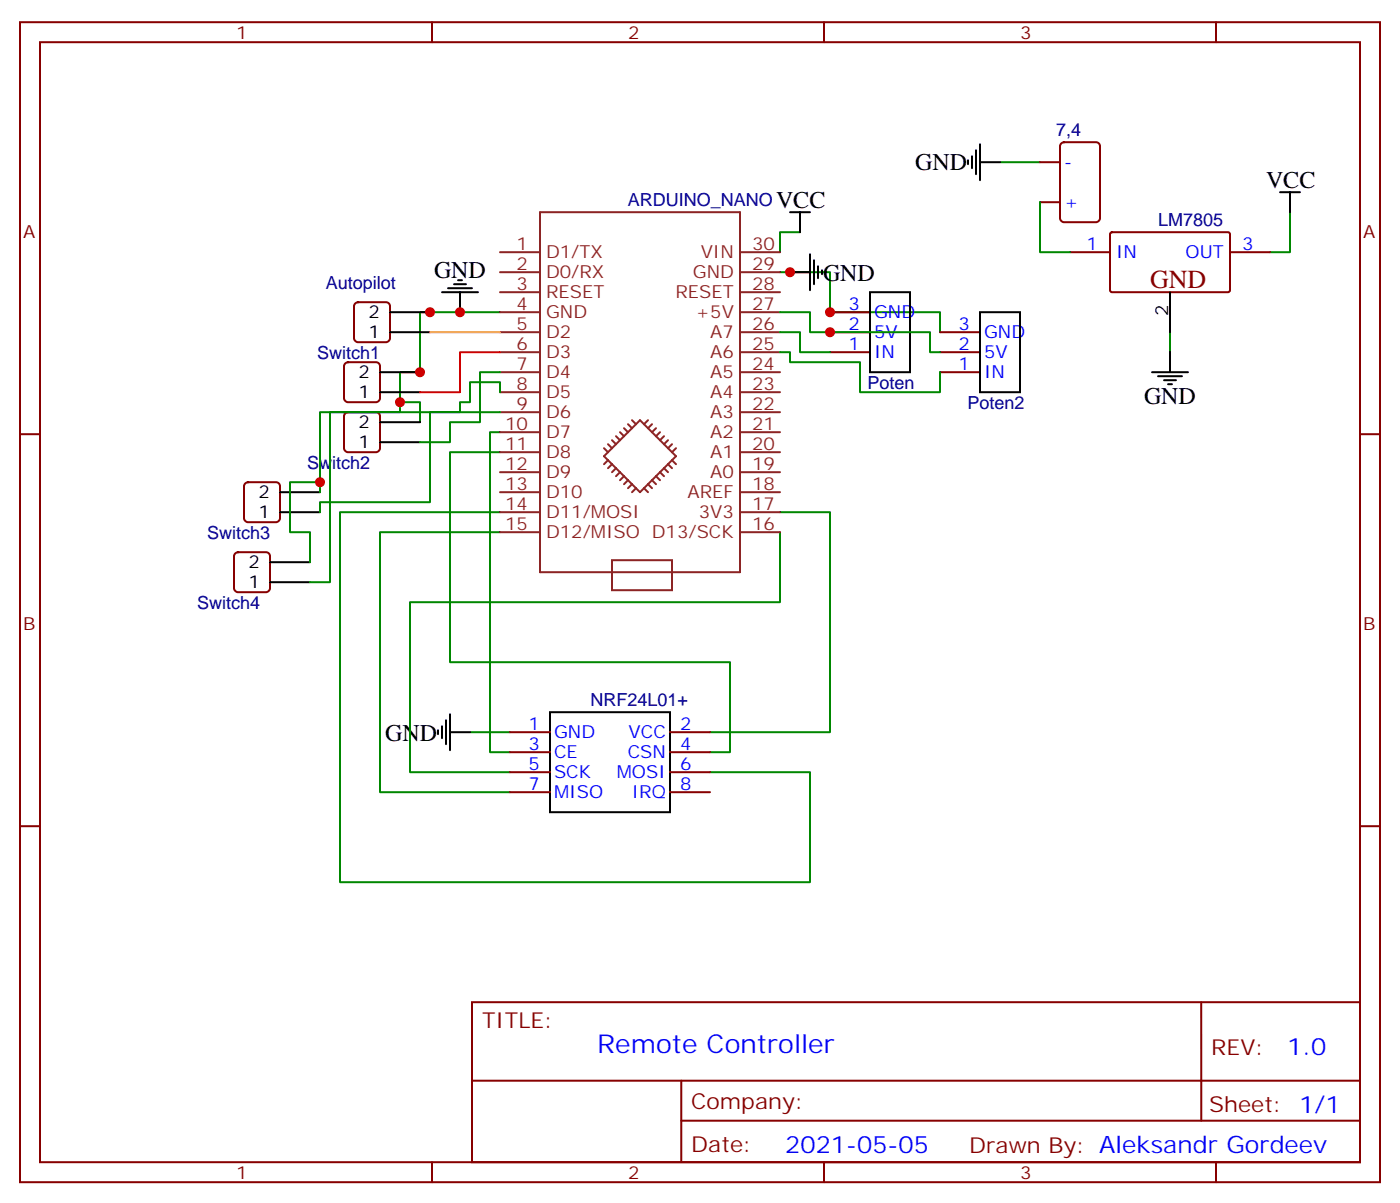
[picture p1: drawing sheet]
<svg xmlns="http://www.w3.org/2000/svg" width="247mm" height="212mm" viewBox="0 0 247 212" stroke-linecap="round" stroke-linejoin="round" font-family="sans-serif">
<g fill="none" stroke="#870000" stroke-width=".35">
<path d="M3.5 3.9h239.9v204.6h-239.9zM7.1 7.4h232.8v197.6h-232.8zM76.2 3.9v3.5M145.3 3.9v3.5M214.5 3.9v3.5M183.4 28.6h3.6M183.4 35.7h3.6M187.2 25.3l.5-.2h5.6a.71 .71 0 0 1 .7 .7v12.7a.76 .76 0 0 1-.7 .7h-5.6a.76 .76 0 0 1-.7-.7v-12.7zM62.7 53.5l.4-.2h5a.71 .71 0 0 1 .7 .7v5.7a.76 .76 0 0 1-.7 .7h-5a.76 .76 0 0 1-.7-.7v-5.7zM146.4 58.6h7.1M146.4 55.1h7.1M165.8 58.6h7.1"/>
<path d="M188.7 44.5h7.1M195.8 41.1l.3-.1h20.7l.2 .3-.1 10.1-.3 .1h-20.6l-.2-.3zM217 44.5h7M3.5 76.6h3.6M60.9 64.1l.5-.2h4.9a.71 .71 0 0 1 .7 .7v5.6a.76 .76 0 0 1-.7 .7h-4.9a.76 .76 0 0 1-.7-.7v-5.6zM60.9 72.9l.5-.2h4.9a.71 .71 0 0 1 .7 .7v5.7a.76 .76 0 0 1-.7 .7h-4.9a.76 .76 0 0 1-.7-.7v-5.7zM146.4 62.1h7.1M165.8 62.1h7.1M165.8 65.7h7.1M239.9 76.6h3.5M41.5 97.6l.5-.2h4.9a.71 .71 0 0 1 .7 .7v5.7a.76 .76 0 0 1-.7 .7h-4.9a.76 .76 0 0 1-.7-.7v-5.7zM43.3 85.3l.4-.2h5a.71 .71 0 0 1 .7 .7v5.6a.76 .76 0 0 1-.7 .7h-5a.76 .76 0 0 1-.7-.7v-5.6z"/>
<path d="M90 129.2h7M90 132.7h7M90 136.2h7M90 139.7h7M118.2 129.2h7M118.2 132.7h7M118.2 136.2h7M118.2 139.7h7M3.5 145.7h3.6M239.9 145.7h3.5M83.3 176.8h156.6v28.2h-156.6zM211.9 176.8v20.9"/>
<path d="M83.3 190.6h156.5M120.2 197.7h119.6M120.2 190.6v14.1M76.2 205v3.5M145.3 205v3.5M214.5 205v3.5"/>
</g>
<g fill="none" stroke="#008700" stroke-width=".35">
<path d="M176.4 28.6h7M183.4 35.7v8.8h5.3M227.5 37.4v7.1h-3.5M88.2 55.1h-14.1v10.6h-3.5v5.2h3.5v3.6M137.6 48h8.8v7.1h19.4v3.5M137.6 55.1h5.3v3.5h21.1v3.5h1.8M137.6 58.6h3.5v3.5h5.3M141.1 41h-3.5v3.5M206.4 58.6v3.5M70.6 70.9v1.8h-14.2v14.1M88.2 79.8h-8.8v37h49.4v15.9h-3.6M88.2 76.2h-1.8v56.5h3.6"/>
<path d="M88.2 65.7h-3.5v8.8h-5.3v3.5h-5.3M88.2 69.2v-1.8h-5.3v3.5h-1.8v1.8h-5.3v15.9h-19.4v1.7M88.2 72.7h-30v30h-3.5M137.6 62.1h1.7v1.8h12.4v5.3h14.1v-3.5M56.4 85.1h-5.2v8.8h3.5v5.3M88.2 90.3h-28.2v65.3h82.9v-19.4h-17.7M88.2 93.9h-21.2v45.8h23M137.6 90.3h8.8v38.9h-21.2M137.6 93.9v12.3h-65.3v30h17.7M82.9 129.2h7.1"/>
</g>
<g fill="none" stroke="#000" stroke-width=".35">
<path d="M139.3 37.4h3.6M141.1 37.4v3.6M170.7 28.3v.7M171.4 27.6v2.1M172.2 26.5v4.2M172.9 28.6h3.5M172.9 25.4v6.4M225.8 33.9h3.5M227.5 33.9v3.5M68.8 58.6h7M68.8 55.1h7M78 51.5h6.3"/>
<path d="M79 50.8h4.3M80.1 50.1h2.1M80.8 49.4h.7M81.1 51.5v3.6M139.3 48h3.6M142.9 44.8v6.4M143.6 45.9v4.2M144.3 47v2.1M145 47.7v.7M153.5 51.5h7v14.2h-7zM172.9 55.1h7v14.1h-7zM206.4 51.5v7.1"/>
<path d="M67 65.7h7.1M67 69.2h7.1M67 78h7.1M67 74.5h7.1M203.2 65.7h6.3M204.3 66.4h4.2M205.3 67.1h2.1M206 67.8h.7M206.4 62.1v3.6M47.6 99.2h7.1M49.4 90.3h7M49.4 86.8h7"/>
<path d="M47.6 102.7h7.1M77.3 128.8v.7M78 128.1v2.1M78.7 127v4.3M79.4 129.2h3.5M79.4 126v6.3M97 125.6h21.2v17.7h-21.2z"/>
</g>
<g fill="none" stroke="#8c2424" stroke-width=".35">
<path d="M95.2 37.4h35.3v63.5h-35.3zM88.2 58.6h7M88.2 55.1h7M88.2 51.5h7M88.2 48h7M88.2 44.5h7M130.5 58.6h7.1M130.5 55.1h7.1M130.5 51.5h7.1M130.5 48h7.1M130.5 44.5h7.1M88.2 79.8h7"/>
<path d="M88.2 76.2h7M88.2 72.7h7M88.2 69.2h7M88.2 65.7h7M88.2 62.1h7M106.5 79.1l.7 .7M107.2 78.4l.7 .7M107.9 77.6l.8 .8M108.7 76.9l.7 .7M109.4 76.2l.7 .7M110.1 75.5l.7 .7M110.8 74.8l.7 .7"/>
<path d="M111.5 74.1l.7 .7M114.3 74.1l-.7 .7M115 74.8l-.7 .7M115.7 75.5l-.7 .7M116.4 76.2l-.7 .7M117.1 76.9l-.7 .7M117.8 77.6l-.7 .8M118.5 78.4l-.7 .7M119.2 79.1l-.7 .7M130.5 79.8h7.1M130.5 76.2h7.1M130.5 72.7h7.1"/>
<path d="M130.5 69.2h7.1M130.5 65.7h7.1M130.5 62.1h7.1M88.2 90.3h7M88.2 86.8h7M88.2 83.3h7M88.2 93.9h7M106.5 80.5l6.4-6.4 6.3 6.4-6.3 6.3zM107.2 81.2l-.7 .7M107.9 98.8h10.6v5.3h-10.6zM107.9 81.9l-.7 .7M108.7 82.6l-.8 .7"/>
<path d="M109.4 83.3l-.7 .7M110.1 84l-.7 .7M110.8 84.7l-.7 .7M111.5 85.4l-.7 .7M112.2 86.1l-.7 .7M113.6 86.1l.7 .7M114.3 85.4l.7 .7M115 84.7l.7 .7M115.7 84l.7 .7M116.4 83.3l.7 .7M117.1 82.6l.7 .7M117.8 81.9l.7 .7"/>
<path d="M118.5 81.2l.7 .7M130.5 90.3h7.1M130.5 86.8h7.1M130.5 83.3h7.1M130.5 93.9h7.1"/>
</g>
<path d="M75.8 58.6h12.4" fill="none" stroke="#f90" stroke-width=".35"/>
<path d="M88.2 62.1h-7.1v7.1h-7" fill="none" stroke="#f00" stroke-width=".35"/>
<g fill="#c00">
<circle cx="81.1" cy="55.1" r=".88"/>
<circle cx="139.3" cy="48" r=".88"/>
<circle cx="146.4" cy="55.1" r=".88"/>
<circle cx="146.4" cy="58.6" r=".88"/>
<circle cx="75.8" cy="55.1" r=".88"/>
<circle cx="74.1" cy="65.7" r=".88"/>
<circle cx="70.6" cy="70.9" r=".88"/>
<circle cx="56.4" cy="85.1" r=".88"/>
</g>
<text font-size="4.6" fill="#800" x="202.8" y="50.8">GND</text>
<text font-size="4.6" fill="#00f" x="105.3" y="185.8">Remote Controller</text>
<g font-size="4.2">
<text x="161.4" y="30">GND</text>
<text x="223.3" y="33.2">VCC</text>
<text x="136.9" y="36.7">VCC</text>
<text x="76.6" y="49.1">GND</text>
<text x="145.2" y="49.5">GND</text>
<text x="201.8" y="71.3">GND</text>
<text x="67.9" y="130.6">GND</text>
</g>
<g font-size="4.2" fill="#00f">
<text x="227.1" y="186">1.0</text>
<text x="138.5" y="203.4">2021-05-05</text>
</g>
<g font-size="3.9" fill="#800">
<text x="85" y="181.4">TITLE:</text>
<text x="213.6" y="186">REV:</text>
<text x="121.9" y="195.6">Company:</text>
<text x="213.3" y="196.2">Sheet: 1/1</text>
<text x="121.9" y="203.2">Date:</text>
<text x="171" y="203.3">Drawn By: Aleksandr Gordeev</text>
</g>
<g font-size="3.2" fill="#800">
<text x="41.6" y="6.9">1</text>
<text x="110.8" y="6.9">2</text>
<text x="179.9" y="6.9">3</text>
<text x="4.1" y="42">A</text>
<text x="240.4" y="42">A</text>
<text x="4.1" y="111.2">B</text>
<text x="240.4" y="111.2">B</text>
<text x="41.6" y="208">1</text>
<text x="110.8" y="208">2</text>
<text x="179.9" y="208">3</text>
</g>
<g font-size="3.2" fill="#000080">
<text x="186.3" y="24">7,4</text>
<text x="110.8" y="36.4">ARDUINO_NANO</text>
<text x="204.3" y="39.9">LM7805</text>
<text x="57.5" y="51">Autopilot</text>
<text x="56" y="63.3">Switch1</text>
<text x="153" y="68.7">Poten</text>
<text x="170.6" y="72.2">Poten2</text>
<text x="54.2" y="82.7">Switch2</text>
<text x="36.6" y="95">Switch3</text>
<text x="34.8" y="107.4">Switch4</text>
<text x="104.1" y="124.6">NRF24L01+</text>
</g>
<g font-size="3.2" fill="#00f">
<text x="187.7" y="29.7">-</text>
<text x="187.7" y="36.7">+</text>
<text x="191.7" y="44.1">1</text>
<text x="196.8" y="45.5">IN</text>
<text x="209.1" y="45.5">OUT</text>
<text x="219.1" y="44.1">3</text>
<text x="149.7" y="58.2">2</text>
<text x="149.7" y="54.7">3</text>
<text x="154.2" y="59.7">5V</text>
<text x="154.2" y="56.1">GND</text>
<text x="169.1" y="58.2">3</text>
<text x="173.6" y="59.7">GND</text>
<text x="149.7" y="61.8">1</text>
<text x="154.2" y="63.2">IN</text>
<text x="169.1" y="65.3">1</text>
<text x="169.1" y="61.8">2</text>
<text x="173.6" y="63.2">5V</text>
<text x="173.6" y="66.7">IN</text>
<text x="93.2" y="128.8">1</text>
<text x="97.7" y="130.2">GND</text>
<text x="110.9" y="130.2">VCC</text>
<text x="119.9" y="128.8">2</text>
<text x="93.2" y="132.3">3</text>
<text x="93.2" y="135.9">5</text>
<text x="97.7" y="133.7">CE</text>
<text x="97.7" y="137.3">SCK</text>
<text x="108.8" y="137.3">MOSI</text>
<text x="110.7" y="133.7">CSN</text>
<text x="119.9" y="132.3">4</text>
<text x="119.9" y="135.9">6</text>
<text x="93.2" y="139.4">7</text>
<text x="97.7" y="140.8">MISO</text>
<text x="111.4" y="140.8">IRQ</text>
<text x="119.9" y="139.4">8</text>
</g>
<g font-size="3.2" fill="#8d2323">
<text x="91.1" y="47.7">2</text>
<text x="91.1" y="44.1">1</text>
<text x="96.3" y="45.5">D1/TX</text>
<text x="123.6" y="45.5">VIN</text>
<text x="132.6" y="44.1">30</text>
<text x="132.6" y="47.7">29</text>
<text x="91.1" y="51.2">3</text>
<text x="96.3" y="52.6">RESET</text>
<text x="96.3" y="49.1">D0/RX</text>
<text x="119.1" y="52.6">RESET</text>
<text x="122.2" y="49.1">GND</text>
<text x="132.6" y="51.2">28</text>
<text x="91.1" y="58.2">5</text>
<text x="91.1" y="54.7">4</text>
<text x="96.3" y="59.7">D2</text>
<text x="96.3" y="56.1">GND</text>
<text x="122.7" y="56.1">+5V</text>
<text x="125.3" y="59.7">A7</text>
<text x="132.6" y="54.7">27</text>
<text x="132.6" y="58.2">26</text>
<text x="91.1" y="65.3">7</text>
<text x="91.1" y="61.8">6</text>
<text x="96.3" y="63.2">D3</text>
<text x="125.3" y="63.2">A6</text>
<text x="132.6" y="61.8">25</text>
<text x="132.6" y="65.3">24</text>
<text x="91.1" y="68.8">8</text>
<text x="96.3" y="70.2">D5</text>
<text x="96.3" y="66.7">D4</text>
<text x="125.3" y="66.7">A5</text>
<text x="125.3" y="70.2">A4</text>
<text x="132.6" y="68.8">23</text>
<text x="89.1" y="75.9">10</text>
<text x="91.1" y="72.4">9</text>
<text x="96.3" y="77.3">D7</text>
<text x="96.3" y="73.8">D6</text>
<text x="125.3" y="73.8">A3</text>
<text x="125.3" y="77.3">A2</text>
<text x="132.6" y="72.4">22</text>
<text x="132.6" y="75.9">21</text>
<text x="89.1" y="82.9">12</text>
<text x="89.1" y="79.4">11</text>
<text x="96.3" y="80.8">D8</text>
<text x="125.3" y="80.8">A1</text>
<text x="132.6" y="79.4">20</text>
<text x="132.6" y="82.9">19</text>
<text x="89.1" y="90">14</text>
<text x="89.1" y="86.5">13</text>
<text x="96.3" y="87.9">D10</text>
<text x="96.3" y="84.3">D9</text>
<text x="121.3" y="87.9">AREF</text>
<text x="125.3" y="84.3">A0</text>
<text x="132.6" y="86.5">18</text>
<text x="132.6" y="90">17</text>
<text x="89.1" y="93.5">15</text>
<text x="96.3" y="91.4">D11/MOSI</text>
<text x="96.3" y="94.9">D12/MISO D13/SCK</text>
<text x="123.3" y="91.4">3V3</text>
<text x="132.6" y="93.5">16</text>
</g>
<g font-size="3.2">
<text x="65" y="59.7">1</text>
<text x="65" y="56.1">2</text>
<text x="206" y="55.7" transform="rotate(-90 206 55.7)">2</text>
<text x="63.2" y="70.2">1</text>
<text x="63.2" y="66.7">2</text>
<text x="63.2" y="75.5">2</text>
<text x="63.2" y="79.1">1</text>
<text x="45.6" y="87.9">2</text>
<text x="45.6" y="91.4">1</text>
<text x="43.8" y="100.2">2</text>
<text x="43.8" y="103.8">1</text>
</g>
</svg>
